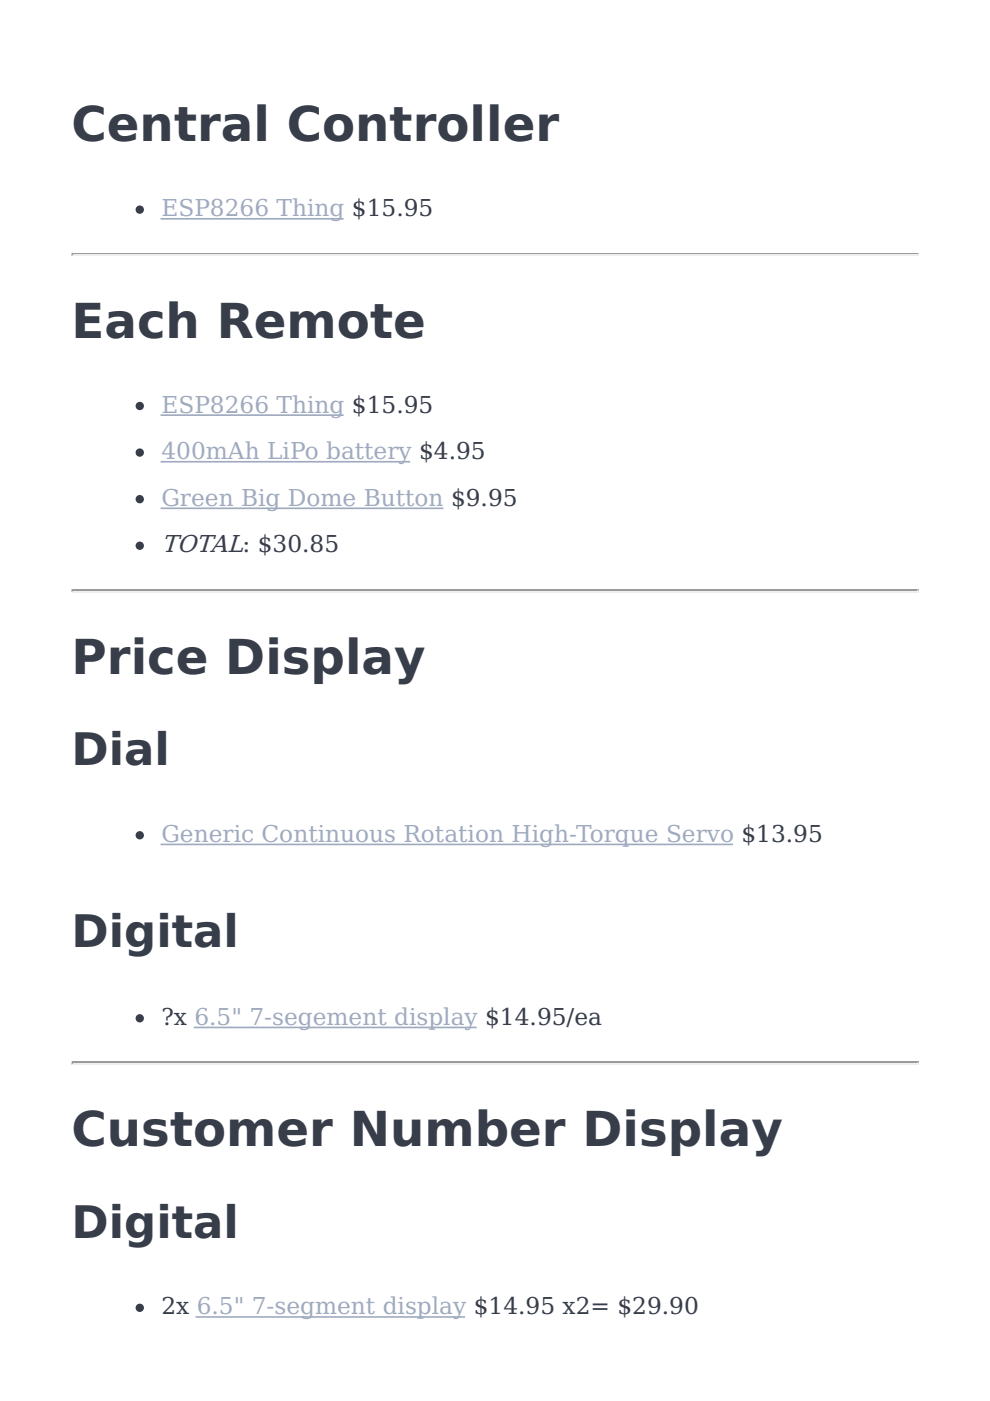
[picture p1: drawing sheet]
<svg xmlns="http://www.w3.org/2000/svg" width="210mm" height="297mm" viewBox="0 0 210 297" stroke-linecap="round" stroke-linejoin="round" font-family="sans-serif">
<path d="M15.2 53.8h179.5" fill="none" stroke="#9a9a9a" stroke-width=".35"/>
<path d="M15.2 54.2h179.5" fill="none" stroke="#eee" stroke-width=".35"/>
<path d="M15.2 53.6h.3v.4l-.3 .3z" fill="#9a9a9a"/>
<path d="M194.7 53.6v.7h-.3v-.3z" fill="#eee"/>
<path d="M15.2 125.1h179.5" fill="none" stroke="#9a9a9a" stroke-width=".35"/>
<path d="M15.2 125.4h179.5" fill="none" stroke="#eee" stroke-width=".35"/>
<path d="M15.2 124.9h.3v.3l-.3 .4z" fill="#9a9a9a"/>
<path d="M194.7 124.9v.7h-.3v-.4z" fill="#eee"/>
<path d="M15.2 225.2h179.5" fill="none" stroke="#9a9a9a" stroke-width=".35"/>
<path d="M15.2 225.6h179.5" fill="none" stroke="#eee" stroke-width=".35"/>
<path d="M15.2 225.1h.3v.3l-.3 .4z" fill="#9a9a9a"/>
<path d="M194.7 225.1v.7h-.3v-.4z" fill="#eee"/>
<g fill="#373d49" stroke="#373d49" stroke-width=".35">
<circle cx="29.6" cy="44.5" r=".71"/>
<circle cx="29.6" cy="86.1" r=".71"/>
<circle cx="29.6" cy="96" r=".71"/>
<circle cx="29.6" cy="105.8" r=".71"/>
<circle cx="29.6" cy="115.7" r=".71"/>
<circle cx="29.6" cy="177.1" r=".71"/>
<circle cx="29.6" cy="215.9" r=".71"/>
<circle cx="29.6" cy="277.3" r=".71"/>
</g>
<path d="M34.2 46.4h38.5M34.2 88h38.5M34.2 97.9h52.6M34.2 107.8h59.6M34.2 179h121M41.3 217.8h59.6M41.6 279.2h56.8" fill="none" stroke="#a0aabf" stroke-width=".35"/>
<g font-size="10.2" fill="#373d49">
<text x="15.2" y="30">Central Controller</text>
<text x="15.2" y="71.6">Each Remote</text>
<text x="15.2" y="142.9">Price Display</text>
<text x="15.2" y="243.1">Customer Number Display</text>
</g>
<g font-size="9.5" fill="#373d49">
<text x="15.2" y="162.3">Dial</text>
<text x="15.2" y="200.7">Digital</text>
<text x="15.2" y="262.5">Digital</text>
</g>
<text font-size="5.2" fill="#373d49" x="34.2" y="117.1">TOTAL: $30.85</text>
<g font-size="4.9" fill="#a0aabf">
<text x="34.2" y="45.9">ESP8266 Thing $15.95</text>
<text x="34.2" y="87.5">ESP8266 Thing $15.95</text>
<text x="34.2" y="97.4">400mAh LiPo battery $4.95</text>
<text x="34.2" y="107.2">Green Big Dome Button $9.95</text>
<text x="34.2" y="178.5">Generic Continuous Rotation High-Torque Servo $13.95</text>
</g>
<g font-size="4.9" fill="#373d49">
<text x="34.2" y="217.3">?x 6.5&quot; 7-segement display $14.95/ea</text>
<text x="34.2" y="278.7">2x 6.5&quot; 7-segment display $14.95 x2= $29.90</text>
</g>
</svg>
